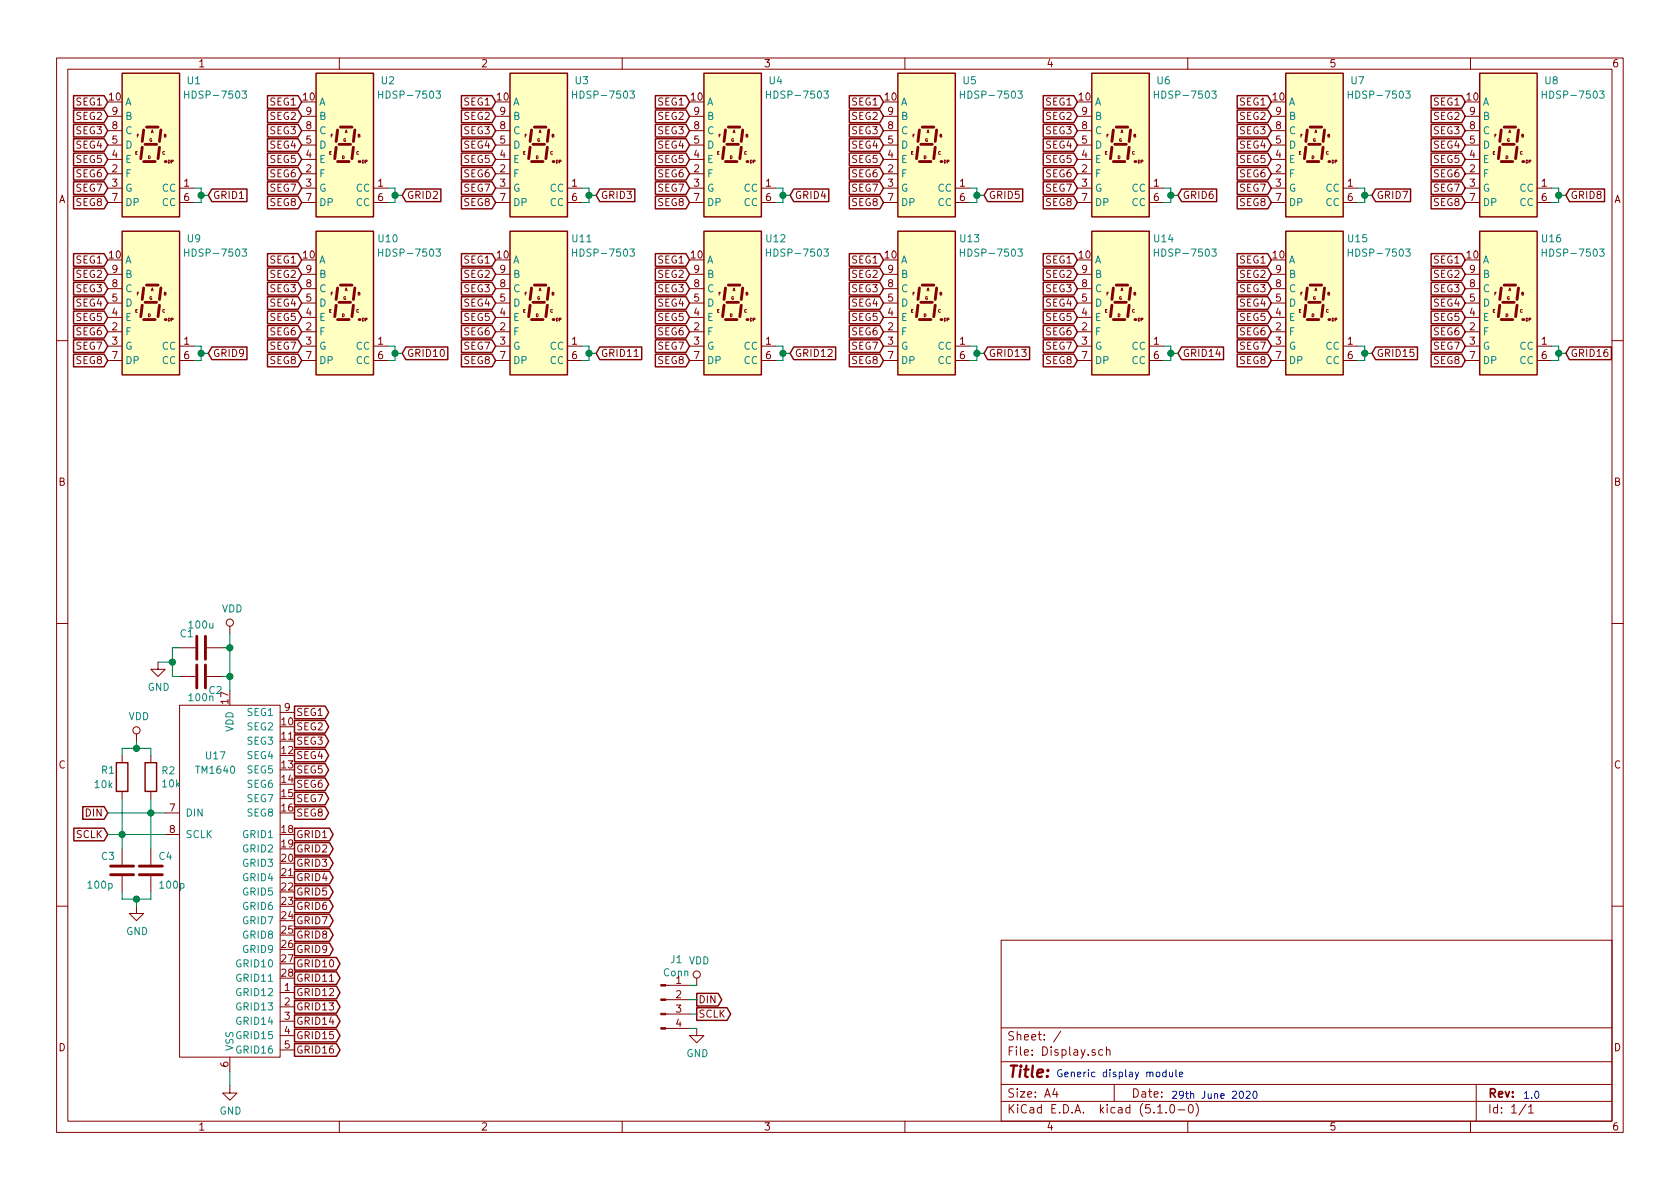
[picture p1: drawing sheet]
EESchema Schematic File Version 4
LIBS:Display-cache
EELAYER 29 0
EELAYER END
$Descr A4 11693 8268
encoding utf-8
Sheet 1 1
Title ""
Date ""
Rev ""
Comp ""
Comment1 ""
Comment2 ""
Comment3 ""
Comment4 ""
$EndDescr
$Comp
L tm1640:TM1640 U17
U 1 1
P 1600 5100
F 0 "U17" H 1500 4950 50  0000 C CNN
F 1 "TM1640" H 1500 4850 50  0000 C CNN
F 2 "Symbol:SOIC-28" H 1600 5350 50  0001 C CNN
F 3 "" H 1600 5350 50  0001 C CNN
	1    1600 5100
	1    0    0    -1  
$EndComp
$Comp
L Device:R R2
U 1 1
P 1050 5400
F 0 "R2" H 1120 5446 50  0000 L CNN
F 1 "10k" H 1120 5355 50  0000 L CNN
F 2 "Resistor_SMD:R_0603_1608Metric" V 980 5400 50  0001 C CNN
F 3 "~" H 1050 5400 50  0001 C CNN
	1    1050 5400
	1    0    0    -1  
$EndComp
$Comp
L Device:R R1
U 1 1
P 850 5400
F 0 "R1" H 700 5450 50  0000 L CNN
F 1 "10k" H 650 5350 50  0000 L CNN
F 2 "Resistor_SMD:R_0603_1608Metric" V 780 5400 50  0001 C CNN
F 3 "~" H 850 5400 50  0001 C CNN
	1    850  5400
	1    0    0    -1  
$EndComp
$Comp
L power:VDD #PWR0101
U 1 1
P 950 5150
F 0 "#PWR0101" H 950 5000 50  0001 C CNN
F 1 "VDD" H 967 5323 50  0000 C CNN
F 2 "" H 950 5150 50  0001 C CNN
F 3 "" H 950 5150 50  0001 C CNN
	1    950  5150
	1    0    0    -1  
$EndComp
$Comp
L power:VDD #PWR0102
U 1 1
P 1600 4400
F 0 "#PWR0102" H 1600 4250 50  0001 C CNN
F 1 "VDD" H 1617 4573 50  0000 C CNN
F 2 "" H 1600 4400 50  0001 C CNN
F 3 "" H 1600 4400 50  0001 C CNN
	1    1600 4400
	1    0    0    -1  
$EndComp
$Comp
L Device:C C4
U 1 1
P 1050 6050
F 0 "C4" H 1100 6150 50  0000 L CNN
F 1 "100p" H 1100 5950 50  0000 L CNN
F 2 "Capacitor_SMD:C_0603_1608Metric" H 1088 5900 50  0001 C CNN
F 3 "~" H 1050 6050 50  0001 C CNN
	1    1050 6050
	1    0    0    -1  
$EndComp
$Comp
L Device:C C3
U 1 1
P 850 6050
F 0 "C3" H 700 6150 50  0000 L CNN
F 1 "100p" H 600 5950 50  0000 L CNN
F 2 "Capacitor_SMD:C_0603_1608Metric" H 888 5900 50  0001 C CNN
F 3 "~" H 850 6050 50  0001 C CNN
	1    850  6050
	1    0    0    -1  
$EndComp
$Comp
L power:GND #PWR0103
U 1 1
P 950 6300
F 0 "#PWR0103" H 950 6050 50  0001 C CNN
F 1 "GND" H 955 6127 50  0000 C CNN
F 2 "" H 950 6300 50  0001 C CNN
F 3 "" H 950 6300 50  0001 C CNN
	1    950  6300
	1    0    0    -1  
$EndComp
Text GLabel 750  5650 0    50   Input ~ 0
DIN
Text GLabel 750  5800 0    50   Input ~ 0
SCLK
Wire Wire Line
	1050 5250 1050 5200
Wire Wire Line
	1050 5200 950  5200
Wire Wire Line
	950  5200 950  5150
Wire Wire Line
	950  5200 850  5200
Wire Wire Line
	850  5200 850  5250
Connection ~ 950  5200
Wire Wire Line
	1050 6200 1050 6250
Wire Wire Line
	1050 6250 950  6250
Wire Wire Line
	950  6250 950  6300
Wire Wire Line
	850  6200 850  6250
Wire Wire Line
	850  6250 950  6250
Connection ~ 950  6250
Wire Wire Line
	850  5900 850  5800
Wire Wire Line
	1050 5900 1050 5650
Wire Wire Line
	750  5800 850  5800
Connection ~ 850  5800
Wire Wire Line
	850  5800 850  5550
Wire Wire Line
	1150 5800 850  5800
Wire Wire Line
	750  5650 1050 5650
Connection ~ 1050 5650
Wire Wire Line
	1050 5650 1050 5550
Wire Wire Line
	1050 5650 1150 5650
$Comp
L power:GND #PWR0104
U 1 1
P 1600 7550
F 0 "#PWR0104" H 1600 7300 50  0001 C CNN
F 1 "GND" H 1605 7377 50  0000 C CNN
F 2 "" H 1600 7550 50  0001 C CNN
F 3 "" H 1600 7550 50  0001 C CNN
	1    1600 7550
	1    0    0    -1  
$EndComp
Wire Wire Line
	1600 7450 1600 7550
$Comp
L Device:C C1
U 1 1
P 1400 4500
F 0 "C1" V 1300 4400 50  0000 C CNN
F 1 "100u" V 1239 4500 50  0000 C CNN
F 2 "Capacitor_Tantalum_SMD:CP_EIA-3528-12_Kemet-T" H 1438 4350 50  0001 C CNN
F 3 "~" H 1400 4500 50  0001 C CNN
	1    1400 4500
	0    1    1    0   
$EndComp
$Comp
L Device:C C2
U 1 1
P 1400 4700
F 0 "C2" V 1300 4600 50  0000 C CNN
F 1 "100n" V 1250 4700 50  0000 C CNN
F 2 "Capacitor_SMD:C_0603_1608Metric" H 1438 4550 50  0001 C CNN
F 3 "~" H 1400 4700 50  0001 C CNN
	1    1400 4700
	0    -1   -1   0   
$EndComp
$Comp
L power:GND #PWR0105
U 1 1
P 1100 4600
F 0 "#PWR0105" H 1100 4350 50  0001 C CNN
F 1 "GND" H 1105 4427 50  0000 C CNN
F 2 "" H 1100 4600 50  0001 C CNN
F 3 "" H 1100 4600 50  0001 C CNN
	1    1100 4600
	1    0    0    -1  
$EndComp
Wire Wire Line
	1600 4400 1600 4500
Wire Wire Line
	1550 4700 1600 4700
Connection ~ 1600 4700
Wire Wire Line
	1600 4700 1600 4800
Wire Wire Line
	1550 4500 1600 4500
Connection ~ 1600 4500
Wire Wire Line
	1600 4500 1600 4700
Wire Wire Line
	1250 4700 1200 4700
Wire Wire Line
	1200 4700 1200 4600
Wire Wire Line
	1200 4500 1250 4500
Wire Wire Line
	1200 4600 1100 4600
Connection ~ 1200 4600
Wire Wire Line
	1200 4600 1200 4500
Text GLabel 2050 4950 2    50   Output ~ 0
SEG1
Text GLabel 2050 5050 2    50   Output ~ 0
SEG2
Text GLabel 2050 5150 2    50   Output ~ 0
SEG3
Text GLabel 2050 5250 2    50   Output ~ 0
SEG4
Text GLabel 2050 5350 2    50   Output ~ 0
SEG5
Text GLabel 2050 5450 2    50   Output ~ 0
SEG6
Text GLabel 2050 5550 2    50   Output ~ 0
SEG7
Text GLabel 2050 5650 2    50   Output ~ 0
SEG8
$Comp
L Display_Character:HDSP-7503 U1
U 1 1
P 1050 1000
F 0 "U1" H 1350 1450 50  0000 C CNN
F 1 "HDSP-7503" H 1500 1350 50  0000 C CNN
F 2 "Display_7Segment:HDSP-A151" H 1050 450 50  0001 C CNN
F 3 "https://docs.broadcom.com/docs/AV02-2553EN" H 650 1550 50  0001 C CNN
	1    1050 1000
	1    0    0    -1  
$EndComp
Text GLabel 750  1400 0    50   Input ~ 0
SEG8
Text GLabel 750  1300 0    50   Input ~ 0
SEG7
Text GLabel 750  1200 0    50   Input ~ 0
SEG6
Text GLabel 750  1100 0    50   Input ~ 0
SEG5
Text GLabel 750  1000 0    50   Input ~ 0
SEG4
Text GLabel 750  900  0    50   Input ~ 0
SEG3
Text GLabel 750  800  0    50   Input ~ 0
SEG2
Text GLabel 750  700  0    50   Input ~ 0
SEG1
Text GLabel 1450 1350 2    50   Input ~ 0
GRID1
Wire Wire Line
	1350 1300 1400 1300
Wire Wire Line
	1400 1300 1400 1350
Wire Wire Line
	1400 1350 1450 1350
Wire Wire Line
	1400 1350 1400 1400
Wire Wire Line
	1400 1400 1350 1400
Connection ~ 1400 1350
$Comp
L Display_Character:HDSP-7503 U2
U 1 1
P 2400 1000
F 0 "U2" H 2700 1450 50  0000 C CNN
F 1 "HDSP-7503" H 2850 1350 50  0000 C CNN
F 2 "Display_7Segment:HDSP-A151" H 2400 450 50  0001 C CNN
F 3 "https://docs.broadcom.com/docs/AV02-2553EN" H 2000 1550 50  0001 C CNN
	1    2400 1000
	1    0    0    -1  
$EndComp
Text GLabel 2100 1400 0    50   Input ~ 0
SEG8
Text GLabel 2100 1300 0    50   Input ~ 0
SEG7
Text GLabel 2100 1200 0    50   Input ~ 0
SEG6
Text GLabel 2100 1100 0    50   Input ~ 0
SEG5
Text GLabel 2100 1000 0    50   Input ~ 0
SEG4
Text GLabel 2100 900  0    50   Input ~ 0
SEG3
Text GLabel 2100 800  0    50   Input ~ 0
SEG2
Text GLabel 2100 700  0    50   Input ~ 0
SEG1
Text GLabel 2800 1350 2    50   Input ~ 0
GRID2
Wire Wire Line
	2700 1300 2750 1300
Wire Wire Line
	2750 1300 2750 1350
Wire Wire Line
	2750 1350 2800 1350
Wire Wire Line
	2750 1350 2750 1400
Wire Wire Line
	2750 1400 2700 1400
Connection ~ 2750 1350
$Comp
L Display_Character:HDSP-7503 U3
U 1 1
P 3750 1000
F 0 "U3" H 4050 1450 50  0000 C CNN
F 1 "HDSP-7503" H 4200 1350 50  0000 C CNN
F 2 "Display_7Segment:HDSP-A151" H 3750 450 50  0001 C CNN
F 3 "https://docs.broadcom.com/docs/AV02-2553EN" H 3350 1550 50  0001 C CNN
	1    3750 1000
	1    0    0    -1  
$EndComp
Text GLabel 3450 1400 0    50   Input ~ 0
SEG8
Text GLabel 3450 1300 0    50   Input ~ 0
SEG7
Text GLabel 3450 1200 0    50   Input ~ 0
SEG6
Text GLabel 3450 1100 0    50   Input ~ 0
SEG5
Text GLabel 3450 1000 0    50   Input ~ 0
SEG4
Text GLabel 3450 900  0    50   Input ~ 0
SEG3
Text GLabel 3450 800  0    50   Input ~ 0
SEG2
Text GLabel 3450 700  0    50   Input ~ 0
SEG1
Text GLabel 4150 1350 2    50   Input ~ 0
GRID3
Wire Wire Line
	4050 1300 4100 1300
Wire Wire Line
	4100 1300 4100 1350
Wire Wire Line
	4100 1350 4150 1350
Wire Wire Line
	4100 1350 4100 1400
Wire Wire Line
	4100 1400 4050 1400
Connection ~ 4100 1350
$Comp
L Display_Character:HDSP-7503 U4
U 1 1
P 5100 1000
F 0 "U4" H 5400 1450 50  0000 C CNN
F 1 "HDSP-7503" H 5550 1350 50  0000 C CNN
F 2 "Display_7Segment:HDSP-A151" H 5100 450 50  0001 C CNN
F 3 "https://docs.broadcom.com/docs/AV02-2553EN" H 4700 1550 50  0001 C CNN
	1    5100 1000
	1    0    0    -1  
$EndComp
Text GLabel 4800 1400 0    50   Input ~ 0
SEG8
Text GLabel 4800 1300 0    50   Input ~ 0
SEG7
Text GLabel 4800 1200 0    50   Input ~ 0
SEG6
Text GLabel 4800 1100 0    50   Input ~ 0
SEG5
Text GLabel 4800 1000 0    50   Input ~ 0
SEG4
Text GLabel 4800 900  0    50   Input ~ 0
SEG3
Text GLabel 4800 800  0    50   Input ~ 0
SEG2
Text GLabel 4800 700  0    50   Input ~ 0
SEG1
Text GLabel 5500 1350 2    50   Input ~ 0
GRID4
Wire Wire Line
	5400 1300 5450 1300
Wire Wire Line
	5450 1300 5450 1350
Wire Wire Line
	5450 1350 5500 1350
Wire Wire Line
	5450 1350 5450 1400
Wire Wire Line
	5450 1400 5400 1400
Connection ~ 5450 1350
$Comp
L Display_Character:HDSP-7503 U5
U 1 1
P 6450 1000
F 0 "U5" H 6750 1450 50  0000 C CNN
F 1 "HDSP-7503" H 6900 1350 50  0000 C CNN
F 2 "Display_7Segment:HDSP-A151" H 6450 450 50  0001 C CNN
F 3 "https://docs.broadcom.com/docs/AV02-2553EN" H 6050 1550 50  0001 C CNN
	1    6450 1000
	1    0    0    -1  
$EndComp
Text GLabel 6150 1400 0    50   Input ~ 0
SEG8
Text GLabel 6150 1300 0    50   Input ~ 0
SEG7
Text GLabel 6150 1200 0    50   Input ~ 0
SEG6
Text GLabel 6150 1100 0    50   Input ~ 0
SEG5
Text GLabel 6150 1000 0    50   Input ~ 0
SEG4
Text GLabel 6150 900  0    50   Input ~ 0
SEG3
Text GLabel 6150 800  0    50   Input ~ 0
SEG2
Text GLabel 6150 700  0    50   Input ~ 0
SEG1
Text GLabel 6850 1350 2    50   Input ~ 0
GRID5
Wire Wire Line
	6750 1300 6800 1300
Wire Wire Line
	6800 1300 6800 1350
Wire Wire Line
	6800 1350 6850 1350
Wire Wire Line
	6800 1350 6800 1400
Wire Wire Line
	6800 1400 6750 1400
Connection ~ 6800 1350
$Comp
L Display_Character:HDSP-7503 U6
U 1 1
P 7800 1000
F 0 "U6" H 8100 1450 50  0000 C CNN
F 1 "HDSP-7503" H 8250 1350 50  0000 C CNN
F 2 "Display_7Segment:HDSP-A151" H 7800 450 50  0001 C CNN
F 3 "https://docs.broadcom.com/docs/AV02-2553EN" H 7400 1550 50  0001 C CNN
	1    7800 1000
	1    0    0    -1  
$EndComp
Text GLabel 7500 1400 0    50   Input ~ 0
SEG8
Text GLabel 7500 1300 0    50   Input ~ 0
SEG7
Text GLabel 7500 1200 0    50   Input ~ 0
SEG6
Text GLabel 7500 1100 0    50   Input ~ 0
SEG5
Text GLabel 7500 1000 0    50   Input ~ 0
SEG4
Text GLabel 7500 900  0    50   Input ~ 0
SEG3
Text GLabel 7500 800  0    50   Input ~ 0
SEG2
Text GLabel 7500 700  0    50   Input ~ 0
SEG1
Text GLabel 8200 1350 2    50   Input ~ 0
GRID6
Wire Wire Line
	8100 1300 8150 1300
Wire Wire Line
	8150 1300 8150 1350
Wire Wire Line
	8150 1350 8200 1350
Wire Wire Line
	8150 1350 8150 1400
Wire Wire Line
	8150 1400 8100 1400
Connection ~ 8150 1350
$Comp
L Display_Character:HDSP-7503 U7
U 1 1
P 9150 1000
F 0 "U7" H 9450 1450 50  0000 C CNN
F 1 "HDSP-7503" H 9600 1350 50  0000 C CNN
F 2 "Display_7Segment:HDSP-A151" H 9150 450 50  0001 C CNN
F 3 "https://docs.broadcom.com/docs/AV02-2553EN" H 8750 1550 50  0001 C CNN
	1    9150 1000
	1    0    0    -1  
$EndComp
Text GLabel 8850 1400 0    50   Input ~ 0
SEG8
Text GLabel 8850 1300 0    50   Input ~ 0
SEG7
Text GLabel 8850 1200 0    50   Input ~ 0
SEG6
Text GLabel 8850 1100 0    50   Input ~ 0
SEG5
Text GLabel 8850 1000 0    50   Input ~ 0
SEG4
Text GLabel 8850 900  0    50   Input ~ 0
SEG3
Text GLabel 8850 800  0    50   Input ~ 0
SEG2
Text GLabel 8850 700  0    50   Input ~ 0
SEG1
Text GLabel 9550 1350 2    50   Input ~ 0
GRID7
Wire Wire Line
	9450 1300 9500 1300
Wire Wire Line
	9500 1300 9500 1350
Wire Wire Line
	9500 1350 9550 1350
Wire Wire Line
	9500 1350 9500 1400
Wire Wire Line
	9500 1400 9450 1400
Connection ~ 9500 1350
$Comp
L Display_Character:HDSP-7503 U8
U 1 1
P 10500 1000
F 0 "U8" H 10800 1450 50  0000 C CNN
F 1 "HDSP-7503" H 10950 1350 50  0000 C CNN
F 2 "Display_7Segment:HDSP-A151" H 10500 450 50  0001 C CNN
F 3 "https://docs.broadcom.com/docs/AV02-2553EN" H 10100 1550 50  0001 C CNN
	1    10500 1000
	1    0    0    -1  
$EndComp
Text GLabel 10200 1400 0    50   Input ~ 0
SEG8
Text GLabel 10200 1300 0    50   Input ~ 0
SEG7
Text GLabel 10200 1200 0    50   Input ~ 0
SEG6
Text GLabel 10200 1100 0    50   Input ~ 0
SEG5
Text GLabel 10200 1000 0    50   Input ~ 0
SEG4
Text GLabel 10200 900  0    50   Input ~ 0
SEG3
Text GLabel 10200 800  0    50   Input ~ 0
SEG2
Text GLabel 10200 700  0    50   Input ~ 0
SEG1
Text GLabel 10900 1350 2    50   Input ~ 0
GRID8
Wire Wire Line
	10800 1300 10850 1300
Wire Wire Line
	10850 1300 10850 1350
Wire Wire Line
	10850 1350 10900 1350
Wire Wire Line
	10850 1350 10850 1400
Wire Wire Line
	10850 1400 10800 1400
Connection ~ 10850 1350
$Comp
L Display_Character:HDSP-7503 U9
U 1 1
P 1050 2100
F 0 "U9" H 1350 2550 50  0000 C CNN
F 1 "HDSP-7503" H 1500 2450 50  0000 C CNN
F 2 "Display_7Segment:HDSP-A151" H 1050 1550 50  0001 C CNN
F 3 "https://docs.broadcom.com/docs/AV02-2553EN" H 650 2650 50  0001 C CNN
	1    1050 2100
	1    0    0    -1  
$EndComp
Text GLabel 750  2500 0    50   Input ~ 0
SEG8
Text GLabel 750  2400 0    50   Input ~ 0
SEG7
Text GLabel 750  2300 0    50   Input ~ 0
SEG6
Text GLabel 750  2200 0    50   Input ~ 0
SEG5
Text GLabel 750  2100 0    50   Input ~ 0
SEG4
Text GLabel 750  2000 0    50   Input ~ 0
SEG3
Text GLabel 750  1900 0    50   Input ~ 0
SEG2
Text GLabel 750  1800 0    50   Input ~ 0
SEG1
Text GLabel 1450 2450 2    50   Input ~ 0
GRID9
Wire Wire Line
	1350 2400 1400 2400
Wire Wire Line
	1400 2400 1400 2450
Wire Wire Line
	1400 2450 1450 2450
Wire Wire Line
	1400 2450 1400 2500
Wire Wire Line
	1400 2500 1350 2500
Connection ~ 1400 2450
$Comp
L Display_Character:HDSP-7503 U10
U 1 1
P 2400 2100
F 0 "U10" H 2700 2550 50  0000 C CNN
F 1 "HDSP-7503" H 2850 2450 50  0000 C CNN
F 2 "Display_7Segment:HDSP-A151" H 2400 1550 50  0001 C CNN
F 3 "https://docs.broadcom.com/docs/AV02-2553EN" H 2000 2650 50  0001 C CNN
	1    2400 2100
	1    0    0    -1  
$EndComp
Text GLabel 2100 2500 0    50   Input ~ 0
SEG8
Text GLabel 2100 2400 0    50   Input ~ 0
SEG7
Text GLabel 2100 2300 0    50   Input ~ 0
SEG6
Text GLabel 2100 2200 0    50   Input ~ 0
SEG5
Text GLabel 2100 2100 0    50   Input ~ 0
SEG4
Text GLabel 2100 2000 0    50   Input ~ 0
SEG3
Text GLabel 2100 1900 0    50   Input ~ 0
SEG2
Text GLabel 2100 1800 0    50   Input ~ 0
SEG1
Text GLabel 2800 2450 2    50   Input ~ 0
GRID10
Wire Wire Line
	2700 2400 2750 2400
Wire Wire Line
	2750 2400 2750 2450
Wire Wire Line
	2750 2450 2800 2450
Wire Wire Line
	2750 2450 2750 2500
Wire Wire Line
	2750 2500 2700 2500
Connection ~ 2750 2450
$Comp
L Display_Character:HDSP-7503 U11
U 1 1
P 3750 2100
F 0 "U11" H 4050 2550 50  0000 C CNN
F 1 "HDSP-7503" H 4200 2450 50  0000 C CNN
F 2 "Display_7Segment:HDSP-A151" H 3750 1550 50  0001 C CNN
F 3 "https://docs.broadcom.com/docs/AV02-2553EN" H 3350 2650 50  0001 C CNN
	1    3750 2100
	1    0    0    -1  
$EndComp
Text GLabel 3450 2500 0    50   Input ~ 0
SEG8
Text GLabel 3450 2400 0    50   Input ~ 0
SEG7
Text GLabel 3450 2300 0    50   Input ~ 0
SEG6
Text GLabel 3450 2200 0    50   Input ~ 0
SEG5
Text GLabel 3450 2100 0    50   Input ~ 0
SEG4
Text GLabel 3450 2000 0    50   Input ~ 0
SEG3
Text GLabel 3450 1900 0    50   Input ~ 0
SEG2
Text GLabel 3450 1800 0    50   Input ~ 0
SEG1
Text GLabel 4150 2450 2    50   Input ~ 0
GRID11
Wire Wire Line
	4050 2400 4100 2400
Wire Wire Line
	4100 2400 4100 2450
Wire Wire Line
	4100 2450 4150 2450
Wire Wire Line
	4100 2450 4100 2500
Wire Wire Line
	4100 2500 4050 2500
Connection ~ 4100 2450
$Comp
L Display_Character:HDSP-7503 U12
U 1 1
P 5100 2100
F 0 "U12" H 5400 2550 50  0000 C CNN
F 1 "HDSP-7503" H 5550 2450 50  0000 C CNN
F 2 "Display_7Segment:HDSP-A151" H 5100 1550 50  0001 C CNN
F 3 "https://docs.broadcom.com/docs/AV02-2553EN" H 4700 2650 50  0001 C CNN
	1    5100 2100
	1    0    0    -1  
$EndComp
Text GLabel 4800 2500 0    50   Input ~ 0
SEG8
Text GLabel 4800 2400 0    50   Input ~ 0
SEG7
Text GLabel 4800 2300 0    50   Input ~ 0
SEG6
Text GLabel 4800 2200 0    50   Input ~ 0
SEG5
Text GLabel 4800 2100 0    50   Input ~ 0
SEG4
Text GLabel 4800 2000 0    50   Input ~ 0
SEG3
Text GLabel 4800 1900 0    50   Input ~ 0
SEG2
Text GLabel 4800 1800 0    50   Input ~ 0
SEG1
Text GLabel 5500 2450 2    50   Input ~ 0
GRID12
Wire Wire Line
	5400 2400 5450 2400
Wire Wire Line
	5450 2400 5450 2450
Wire Wire Line
	5450 2450 5500 2450
Wire Wire Line
	5450 2450 5450 2500
Wire Wire Line
	5450 2500 5400 2500
Connection ~ 5450 2450
$Comp
L Display_Character:HDSP-7503 U13
U 1 1
P 6450 2100
F 0 "U13" H 6750 2550 50  0000 C CNN
F 1 "HDSP-7503" H 6900 2450 50  0000 C CNN
F 2 "Display_7Segment:HDSP-A151" H 6450 1550 50  0001 C CNN
F 3 "https://docs.broadcom.com/docs/AV02-2553EN" H 6050 2650 50  0001 C CNN
	1    6450 2100
	1    0    0    -1  
$EndComp
Text GLabel 6150 2500 0    50   Input ~ 0
SEG8
Text GLabel 6150 2400 0    50   Input ~ 0
SEG7
Text GLabel 6150 2300 0    50   Input ~ 0
SEG6
Text GLabel 6150 2200 0    50   Input ~ 0
SEG5
Text GLabel 6150 2100 0    50   Input ~ 0
SEG4
Text GLabel 6150 2000 0    50   Input ~ 0
SEG3
Text GLabel 6150 1900 0    50   Input ~ 0
SEG2
Text GLabel 6150 1800 0    50   Input ~ 0
SEG1
Text GLabel 6850 2450 2    50   Input ~ 0
GRID13
Wire Wire Line
	6750 2400 6800 2400
Wire Wire Line
	6800 2400 6800 2450
Wire Wire Line
	6800 2450 6850 2450
Wire Wire Line
	6800 2450 6800 2500
Wire Wire Line
	6800 2500 6750 2500
Connection ~ 6800 2450
$Comp
L Display_Character:HDSP-7503 U14
U 1 1
P 7800 2100
F 0 "U14" H 8100 2550 50  0000 C CNN
F 1 "HDSP-7503" H 8250 2450 50  0000 C CNN
F 2 "Display_7Segment:HDSP-A151" H 7800 1550 50  0001 C CNN
F 3 "https://docs.broadcom.com/docs/AV02-2553EN" H 7400 2650 50  0001 C CNN
	1    7800 2100
	1    0    0    -1  
$EndComp
Text GLabel 7500 2500 0    50   Input ~ 0
SEG8
Text GLabel 7500 2400 0    50   Input ~ 0
SEG7
Text GLabel 7500 2300 0    50   Input ~ 0
SEG6
Text GLabel 7500 2200 0    50   Input ~ 0
SEG5
Text GLabel 7500 2100 0    50   Input ~ 0
SEG4
Text GLabel 7500 2000 0    50   Input ~ 0
SEG3
Text GLabel 7500 1900 0    50   Input ~ 0
SEG2
Text GLabel 7500 1800 0    50   Input ~ 0
SEG1
Text GLabel 8200 2450 2    50   Input ~ 0
GRID14
Wire Wire Line
	8100 2400 8150 2400
Wire Wire Line
	8150 2400 8150 2450
Wire Wire Line
	8150 2450 8200 2450
Wire Wire Line
	8150 2450 8150 2500
Wire Wire Line
	8150 2500 8100 2500
Connection ~ 8150 2450
$Comp
L Display_Character:HDSP-7503 U15
U 1 1
P 9150 2100
F 0 "U15" H 9450 2550 50  0000 C CNN
F 1 "HDSP-7503" H 9600 2450 50  0000 C CNN
F 2 "Display_7Segment:HDSP-A151" H 9150 1550 50  0001 C CNN
F 3 "https://docs.broadcom.com/docs/AV02-2553EN" H 8750 2650 50  0001 C CNN
	1    9150 2100
	1    0    0    -1  
$EndComp
Text GLabel 8850 2500 0    50   Input ~ 0
SEG8
Text GLabel 8850 2400 0    50   Input ~ 0
SEG7
Text GLabel 8850 2300 0    50   Input ~ 0
SEG6
Text GLabel 8850 2200 0    50   Input ~ 0
SEG5
Text GLabel 8850 2100 0    50   Input ~ 0
SEG4
Text GLabel 8850 2000 0    50   Input ~ 0
SEG3
Text GLabel 8850 1900 0    50   Input ~ 0
SEG2
Text GLabel 8850 1800 0    50   Input ~ 0
SEG1
Text GLabel 9550 2450 2    50   Input ~ 0
GRID15
Wire Wire Line
	9450 2400 9500 2400
Wire Wire Line
	9500 2400 9500 2450
Wire Wire Line
	9500 2450 9550 2450
Wire Wire Line
	9500 2450 9500 2500
Wire Wire Line
	9500 2500 9450 2500
Connection ~ 9500 2450
$Comp
L Display_Character:HDSP-7503 U16
U 1 1
P 10500 2100
F 0 "U16" H 10800 2550 50  0000 C CNN
F 1 "HDSP-7503" H 10950 2450 50  0000 C CNN
F 2 "Display_7Segment:HDSP-A151" H 10500 1550 50  0001 C CNN
F 3 "https://docs.broadcom.com/docs/AV02-2553EN" H 10100 2650 50  0001 C CNN
	1    10500 2100
	1    0    0    -1  
$EndComp
Text GLabel 10200 2500 0    50   Input ~ 0
SEG8
Text GLabel 10200 2400 0    50   Input ~ 0
SEG7
Text GLabel 10200 2300 0    50   Input ~ 0
SEG6
Text GLabel 10200 2200 0    50   Input ~ 0
SEG5
Text GLabel 10200 2100 0    50   Input ~ 0
SEG4
Text GLabel 10200 2000 0    50   Input ~ 0
SEG3
Text GLabel 10200 1900 0    50   Input ~ 0
SEG2
Text GLabel 10200 1800 0    50   Input ~ 0
SEG1
Text GLabel 10900 2450 2    50   Input ~ 0
GRID16
Wire Wire Line
	10800 2400 10850 2400
Wire Wire Line
	10850 2400 10850 2450
Wire Wire Line
	10850 2450 10900 2450
Wire Wire Line
	10850 2450 10850 2500
Wire Wire Line
	10850 2500 10800 2500
Connection ~ 10850 2450
Text GLabel 2050 5800 2    50   Output ~ 0
GRID1
Text GLabel 2050 5900 2    50   Output ~ 0
GRID2
Text GLabel 2050 6000 2    50   Output ~ 0
GRID3
Text GLabel 2050 6100 2    50   Output ~ 0
GRID4
Text GLabel 2050 6200 2    50   Output ~ 0
GRID5
Text GLabel 2050 6300 2    50   Output ~ 0
GRID6
Text GLabel 2050 6400 2    50   Output ~ 0
GRID7
Text GLabel 2050 6500 2    50   Output ~ 0
GRID8
Text GLabel 2050 6600 2    50   Output ~ 0
GRID9
Text GLabel 2050 6700 2    50   Output ~ 0
GRID10
Text GLabel 2050 6800 2    50   Output ~ 0
GRID11
Text GLabel 2050 6900 2    50   Output ~ 0
GRID12
Text GLabel 2050 7000 2    50   Output ~ 0
GRID13
Text GLabel 2050 7100 2    50   Output ~ 0
GRID14
Text GLabel 2050 7200 2    50   Output ~ 0
GRID15
Text GLabel 2050 7300 2    50   Output ~ 0
GRID16
$Comp
L Connector:Conn_01x04_Male J1
U 1 1
P 4600 6950
F 0 "J1" H 4708 7231 50  0000 C CNN
F 1 "Conn" H 4708 7140 50  0000 C CNN
F 2 "Connector_PinHeader_2.54mm:PinHeader_1x04_P2.54mm_Vertical" H 4600 6950 50  0001 C CNN
F 3 "~" H 4600 6950 50  0001 C CNN
	1    4600 6950
	1    0    0    -1  
$EndComp
$Comp
L power:VDD #PWR0106
U 1 1
P 4850 6850
F 0 "#PWR0106" H 4850 6700 50  0001 C CNN
F 1 "VDD" H 4867 7023 50  0000 C CNN
F 2 "" H 4850 6850 50  0001 C CNN
F 3 "" H 4850 6850 50  0001 C CNN
	1    4850 6850
	1    0    0    -1  
$EndComp
$Comp
L power:GND #PWR0107
U 1 1
P 4850 7150
F 0 "#PWR0107" H 4850 6900 50  0001 C CNN
F 1 "GND" H 4855 6977 50  0000 C CNN
F 2 "" H 4850 7150 50  0001 C CNN
F 3 "" H 4850 7150 50  0001 C CNN
	1    4850 7150
	1    0    0    -1  
$EndComp
Text GLabel 4850 6950 2    50   Output ~ 0
DIN
Text GLabel 4850 7050 2    50   Output ~ 0
SCLK
Wire Wire Line
	4800 7150 4850 7150
Wire Wire Line
	4800 7050 4850 7050
Wire Wire Line
	4800 6950 4850 6950
Wire Wire Line
	4800 6850 4850 6850
Text Notes 7350 7500 0    50   ~ 0
Generic display module
Text Notes 8150 7650 0    50   ~ 0
29th June 2020
Text Notes 10600 7650 0    50   ~ 0
1.0
$EndSCHEMATC
